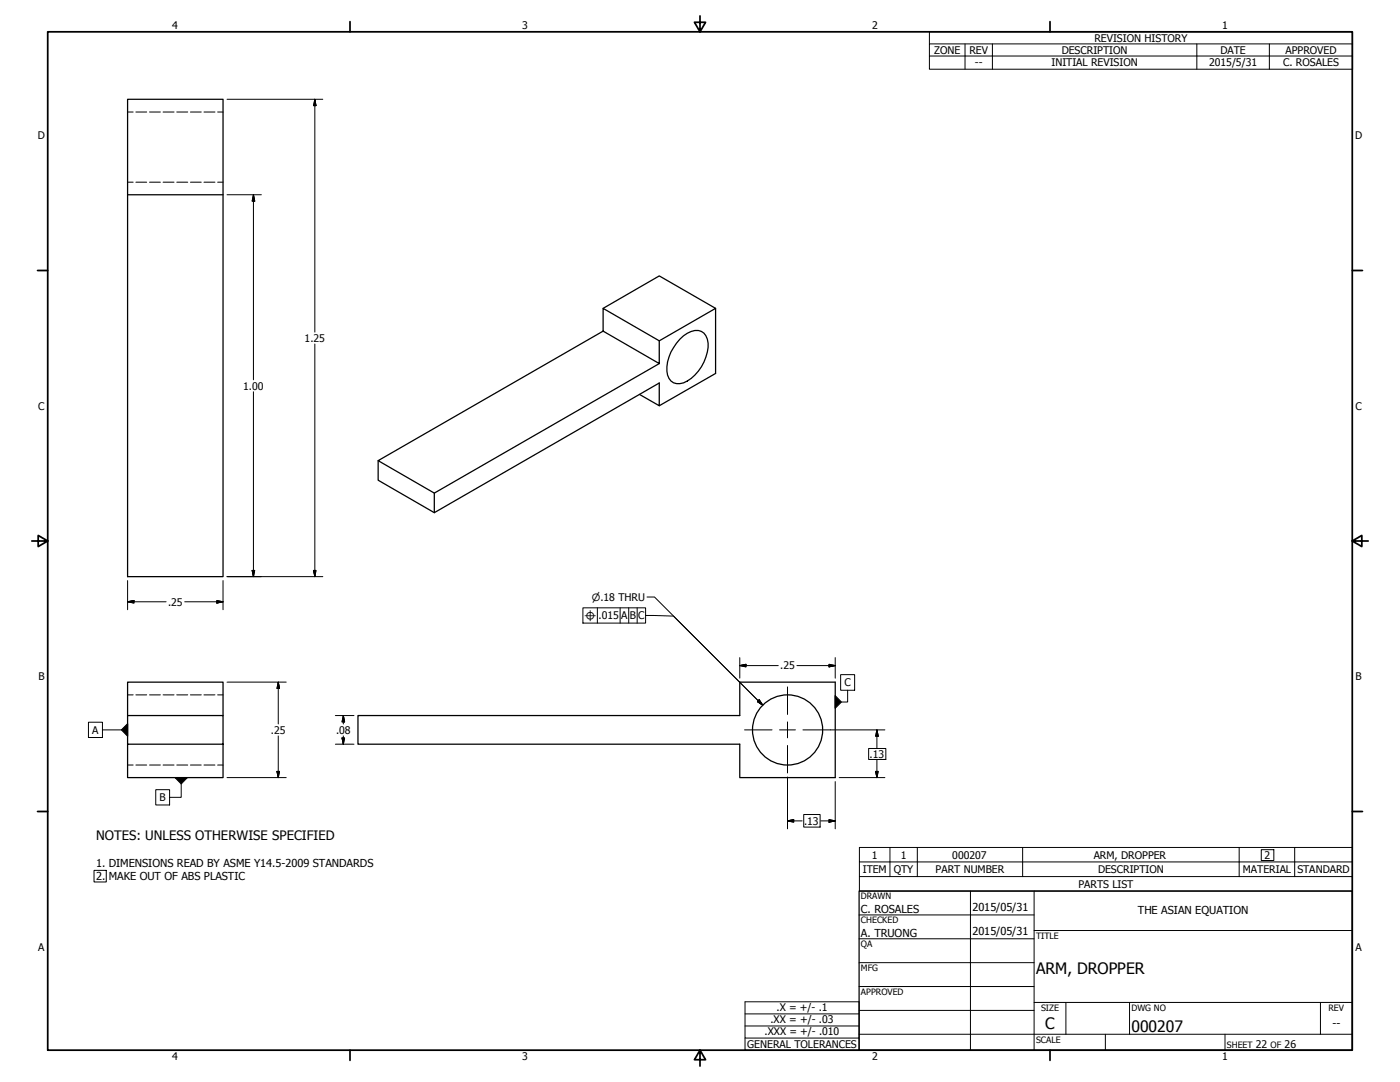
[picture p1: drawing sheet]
<svg xmlns="http://www.w3.org/2000/svg" width="559mm" height="432mm" viewBox="0 0 559 432" stroke-linecap="round" stroke-linejoin="round" font-family="sans-serif">
<!-- layer: Visible (ANSI) -->
<g fill="none" stroke="#000" stroke-width=".51">
<path d="M50.9 39.6h38.1v190.5h-38.1zM50.9 77.7h38.1M240.7 123.1l22.4 12.9v9.1l-22.4-13zM240.7 123.1l22.4-13 22.5 13-22.5 12.9M240.7 132.1l-89.8 51.7 22.5 13M271.4 135.3a8.1 8.1 0 0 1 8.6-3 7 7 0 0 1 2.3 8.2 17.5 17.5 0 0 1-9.4 12.3 4.7 4.7 0 0 1-6.7-4.7 17.6 17.6 0 0 1 5.2-12.8zM285.6 123.1v25.9l-22.5 12.9M263.1 145.1l-89.7 51.7v7.8l89.7-51.8v9.1l-7.8-4.5M150.9 183.8v7.8l22.5 13M50.9 285.6v-13.4h38.1v13.4M50.9 297v-11.4h38.1v24.7h-38.1v-13.3h38.1M142.9 285.6h152.4v-13.4h38.1v38.1h-38.1v-13.3h-152.4z"/>
<circle cx="314.4" cy="291.3" r="14"/>
</g>
<!-- layer: Hidden (ANSI) -->
<g fill="none" stroke="#000" stroke-width=".4">
<path d="M50.9 44.7h2.2M54.2 44.7h4.3M59.7 44.7h4.3M65.1 44.7h4.4M70.5 44.7h4.4M76 44.7h4.3M81.4 44.7h4.4M86.9 44.7h2.1M50.9 72.7h2.2M54.2 72.7h4.3M59.7 72.7h4.3M65.1 72.7h4.4"/>
<path d="M70.5 72.7h4.4M76 72.7h4.3M81.4 72.7h4.4M86.9 72.7h2.1M50.9 277.3h2.2M54.2 277.3h4.3M59.7 277.3h4.3M65.1 277.3h4.4M70.5 277.3h4.4M76 277.3h4.3M81.4 277.3h4.4M86.9 277.3h2.1"/>
<path d="M50.9 305.3h2.2M54.2 305.3h4.3M59.7 305.3h4.3M65.1 305.3h4.4M70.5 305.3h4.4M76 305.3h4.3M81.4 305.3h4.4M86.9 305.3h2.1"/>
</g>
<!-- layer: Symbol (ANSI) -->
<g fill="none" stroke="#000" stroke-width=".4">
<path d="M371 17.5v-4.8h168.9v4.8M385.2 17.5v10.1M396.1 17.5v10.1M477.7 17.5v10.1M506.7 17.5v10.1M539.9 17.5h-168.9v4.9M539.9 17.5v10.1h-168.9v-5.2M371 22.4h168.9M232.7 242.6h25v6.1h-25zM238.4 242.6v6.1M247.5 242.6v6.1M251 242.6v6.1"/>
<path d="M254.3 242.6v6.1M257.7 245.6l11.1 .3 33.9 33.8M302.3 280h.1M303 279.3l-.7 .7M303 279.3h.1M335.5 269.2h5.6v6.3h-5.6zM338.3 275.5v4.7h-2.4M35.3 288.2h5.6v6.1h-5.6zM40.9 291.3h7.6M304.4 281.4h.1M62.2 315.2h5.5v6h-5.5zM72.3 312.9v5.3h-4.6"/>
<path d="M355.2 338.2v11.6M366.1 338.2v11.6M408.2 338.2v11.6M494.6 338.2v11.6M516.8 338.2v11.6M343 349.8v5.8h196.8v-5.8M343 344v5.8h196.8M539.8 344h-196.8v-5.8h196.8v11.6M297.4 399.8h45.5v14.5h-45.5zM297.4 414.3v4.8h45.5v-4.8M297.4 404.6h45.5M297.4 409.4h45.5"/>
</g>
<!-- layer: Border (ANSI) -->
<g fill="none" stroke="#000" stroke-width=".7">
<path d="M19 12.7h520.8v406.4h-520.8zM139.7 8.6v4.1M279.4 6.3v6.4l-2.2-3.8h4.4l-2.2 3.8M419.1 8.6v4.1M15 107.9h4M539.8 107.9h4M12.7 215.9h6.3l-3.8-2.2v4.4l3.8-2.2M539.8 215.9l3.8 2.2v-4.4l-3.8 2.2h6.3M15 323.8h4M539.8 323.8h4M139.7 419.1v4.1M279.4 419.1l2.2 3.8h-4.4l2.2-3.8v6.3"/>
<path d="M419.1 419.1v4.1"/>
</g>
<!-- layer: Title (ANSI) -->
<g fill="none" stroke="#000" stroke-width=".4">
<path d="M387.3 355.6v63.5M412.7 355.6v63.5M342.9 365.1h69.8M342.9 374.6h69.8M412.7 371.3h127.1M342.9 384.2h69.8M342.9 393.7h69.8M342.9 412.7h196.9M342.9 403.2h69.8M412.7 400h127.1M425.4 400v12.7M441.2 412.7v6.4"/>
<path d="M450.8 400v12.7M488.9 412.7v6.4M527 400v12.7"/>
</g>
<path d="M342.9 355.6h196.9v63.5h-196.9z" fill="none" stroke="#000" stroke-width=".51"/>
<!-- layer: Sketch Geometry (ANSI) -->
<path d="M346.7 298.7h6.9v4.4h-6.9zM320.8 325.1h6.5v5h-6.5zM503.4 339.1h5v4.3h-5zM37.5 347.3h4.9v4.7h-4.9z" fill="none" stroke="#000" stroke-width=".4"/>
<!-- layer: Dimension (ANSI) -->
<g fill="none" stroke="#000" stroke-width=".4">
<path d="M90.6 39.6h38.2M125.7 39.6l.4 2.6h-.9zM125.7 39.6v92.9M90.6 77.7h13.7M101.2 77.7l.5 2.6h-1.1zM101.2 77.7v73.9M125.7 137.3v92.8M101.2 156.3v73.8M50.9 231.7v11.6M86.6 239.6l2.4 .6-2.4 .5zM89 231.7v11.6M90.6 230.1h38.2"/>
<path d="M100.6 227.6h1.1l-.5 2.5zM125.2 227.6h.9l-.4 2.5zM258.3 238.3h2.9l43.2 43.1M50.9 240.2l2.6-.6v1.1zM50.9 240.2h15.4M73.7 240.2h15.3M90.6 272.2h23.6M111.1 272.2l.5 2.6h-1zM111.1 272.2v16.7M295.3 265.6l2.5-.5v1zM295.3 265.6h15.3M295.3 262.4v8.2"/>
<path d="M302.3 280l.7-.7 1.4 2.1zM318.1 265.6h15.3M330.9 265.1l2.5 .5-2.5 .5zM333.4 262.4v8.2M111.1 293.7v16.6M133.9 285.6h7.4M133.9 297h7.4M136.5 294.5h1l-.5 2.5zM137 285.6l.5 2.5h-1zM137 285.6v3.3M137 293.7v3.3M331.5 291.3h21.7"/>
<path d="M350 291.3l.5 2.5h-1zM350 291.3v7.1M90.6 310.3h23.6M110.6 307.8h1l-.5 2.5zM314.3 310.1v20.7M333.4 311.9v18.9M335 310.3h18.2M349.5 307.8h1l-.5 2.5zM350 303.2v7.1M314.3 327.6l2.5-.5v1zM314.3 327.6h5.9M327.6 327.6h5.8"/>
<path d="M330.9 327.1l2.5 .5-2.5 .5z"/>
</g>
<g fill="#000" stroke="#000" stroke-width=".4">
<path d="M125.7 39.6l.4 2.6zM125.7 39.6l.4 2.6h-.9zM101.2 77.7l.5 2.6zM101.2 77.7l.5 2.6h-1.1zM50.9 240.2l2.6-.6zM50.9 240.2l2.6-.6v1.1zM100.6 227.6l.6 2.5zM100.6 227.6h1.1l-.5 2.5zM125.2 227.6l.5 2.5zM125.2 227.6h.9l-.4 2.5zM86.6 240.7l2.4-.5zM86.6 239.6l2.4 .6-2.4 .5z"/>
<path d="M111.1 272.2l.5 2.6zM111.1 272.2l.5 2.6h-1zM295.3 265.6l2.5-.5zM295.3 265.6l2.5-.5v1zM302.3 280l2.1 1.4zM302.3 280l.7-.7 1.4 2.1zM330.9 266.1l2.5-.5zM330.9 265.1l2.5 .5-2.5 .5zM136.5 294.5l.5 2.5zM136.5 294.5h1l-.5 2.5zM137 285.6l.5 2.5zM137 285.6l.5 2.5h-1z"/>
<path d="M350 291.3l.5 2.5zM350 291.3l.5 2.5h-1zM110.6 307.8l.5 2.5zM110.6 307.8h1l-.5 2.5zM349.5 307.8l.5 2.5zM349.5 307.8h1l-.5 2.5zM314.3 327.6l2.5-.5zM314.3 327.6l2.5-.5v1zM330.9 328.1l2.5-.5zM330.9 327.1l2.5 .5-2.5 .5z"/>
</g>
<!-- layer: Symbol (ANSI) -->
<path d="M302.3 280l2.1 1.4zM302.3 280l.7-.7 1.4 2.1zM50.9 288.8v5zM48.5 291.3l2.4-2.5v5zM333.4 277.6v5zM333.4 277.6l2.5 2.6-2.5 2.4zM69.8 310.3h5zM69.8 310.3h5l-2.5 2.6z" fill="#000" stroke="#000" stroke-width=".4"/>
<!-- layer: Center Mark (ANSI) -->
<path d="M314.3 274.1v11M297.2 291.3h11M311.1 291.3h6.4M314.3 288.1v6.3M314.3 297.5v11M320.5 291.3h11" fill="none" stroke="#000" stroke-width=".4"/>
<g font-size="6.3">
<text x="413.5" y="388.6">ARM, DROPPER</text>
<text x="417.2" y="410.6">C</text>
<text x="451.6" y="411.9">000207</text>
</g>
<text font-size="5.2" x="38.4" y="335.3">NOTES: UNLESS OTHERWISE SPECIFIED</text>
<g font-size="4.4">
<text x="38.4" y="345.9">1. DIMENSIONS READ BY ASME Y14.5-2009 STANDARDS</text>
<text x="38.4" y="351.2">2.</text>
<text x="43.4" y="351.2">MAKE OUT OF ABS PLASTIC</text>
<text x="343.7" y="364.3">C. ROSALES</text>
<text x="388.1" y="363.7">2015/05/31</text>
<text x="454.2" y="364.7">THE ASIAN EQUATION</text>
<text x="343.7" y="373.8">A. TRUONG</text>
<text x="388.1" y="373.2">2015/05/31</text>
<text x="531.8" y="409.7">--</text>
</g>
<g font-size="4.2">
<text x="68.7" y="11.7">4</text>
<text x="208.4" y="11.7">3</text>
<text x="348.1" y="11.7">2</text>
<text x="487.8" y="11.7">1</text>
<text x="436.8" y="16.6">REVISION HISTORY</text>
<text x="372.9" y="21.5">ZONE</text>
<text x="386.9" y="21.5">REV</text>
<text x="423.8" y="21.5">DESCRIPTION</text>
<text x="487.1" y="21.5">DATE</text>
<text x="513.1" y="21.5">APPROVED</text>
<text x="389.1" y="26.3">--</text>
<text x="419.7" y="26.5">INITIAL REVISION</text>
<text x="482.6" y="26.2">2015/5/31</text>
<text x="512.1" y="26.5">C. ROSALES</text>
<text x="15.1" y="55.5">D</text>
<text x="540.9" y="55.5">D</text>
<text x="121.6" y="136.4">1.25</text>
<text x="97.1" y="155.4">1.00</text>
<text x="15.2" y="163.4">C</text>
<text x="541" y="163.4">C</text>
<text x="67.1" y="241.7">.25</text>
<text x="238.9" y="247.1">.015</text>
<text x="248" y="247.1">A</text>
<text x="251.4" y="247.1">B</text>
<text x="254.8" y="247.1">C</text>
<text x="311.4" y="267.1">.25</text>
<text x="15.3" y="271.4">B</text>
<text x="337.1" y="273.9">C</text>
<text x="541.1" y="271.4">B</text>
<text x="36.8" y="292.8">A</text>
<text x="108.1" y="292.8">.25</text>
<text x="134.1" y="292.8">.08</text>
<text x="347.1" y="302.3">.13</text>
<text x="63.7" y="319.7">B</text>
<text x="320.9" y="329.1">.13</text>
<text x="348" y="342.6">1</text>
<text x="359.5" y="342.6">1</text>
<text x="380.1" y="342.6">000207</text>
<text x="436.6" y="342.6">ARM, DROPPER</text>
<text x="504.7" y="342.6">2</text>
<text x="344.4" y="348.4">ITEM</text>
<text x="356.7" y="348.4">QTY</text>
<text x="373.4" y="348.4">PART NUMBER</text>
<text x="438.3" y="348.4">DESCRIPTION</text>
<text x="496.1" y="348.4">MATERIAL</text>
<text x="517.8" y="348.4">STANDARD</text>
<text x="430.5" y="354.3">PARTS LIST</text>
<text x="15.2" y="379.3">A</text>
<text x="541" y="379.3">A</text>
<text x="309.9" y="403.5">.X = +/- .1</text>
<text x="305.2" y="413.1">.XXX = +/- .010</text>
<text x="307.5" y="408.3">.XX = +/- .03</text>
<text x="298.3" y="418.2">GENERAL TOLERANCES</text>
<text x="501.3" y="418.3">22</text>
<text x="512.8" y="418.3">26</text>
<text x="68.7" y="423.2">4</text>
<text x="208.4" y="423.2">3</text>
<text x="348.1" y="423.2">2</text>
<text x="487.8" y="423.2">1</text>
</g>
<g font-size="4">
<text x="236.3" y="239.7">⌀.18 THRU</text>
<text x="233.1" y="247.8">⌖</text>
</g>
<g font-size="3.5">
<text x="343.7" y="358.9">DRAWN</text>
<text x="343.7" y="368.5">CHECKED</text>
<text x="413.5" y="374.6">TITLE</text>
<text x="343.7" y="378">QA</text>
<text x="343.7" y="387.5">MFG</text>
<text x="343.7" y="397.1">APPROVED</text>
<text x="415.5" y="403.4">SIZE</text>
<text x="451.6" y="403.4">DWG NO</text>
<text x="530.3" y="403.4">REV</text>
<text x="413.5" y="416.1">SCALE</text>
<text x="489.7" y="418.3">SHEET</text>
<text x="507.2" y="418.3">OF</text>
</g>
</svg>
